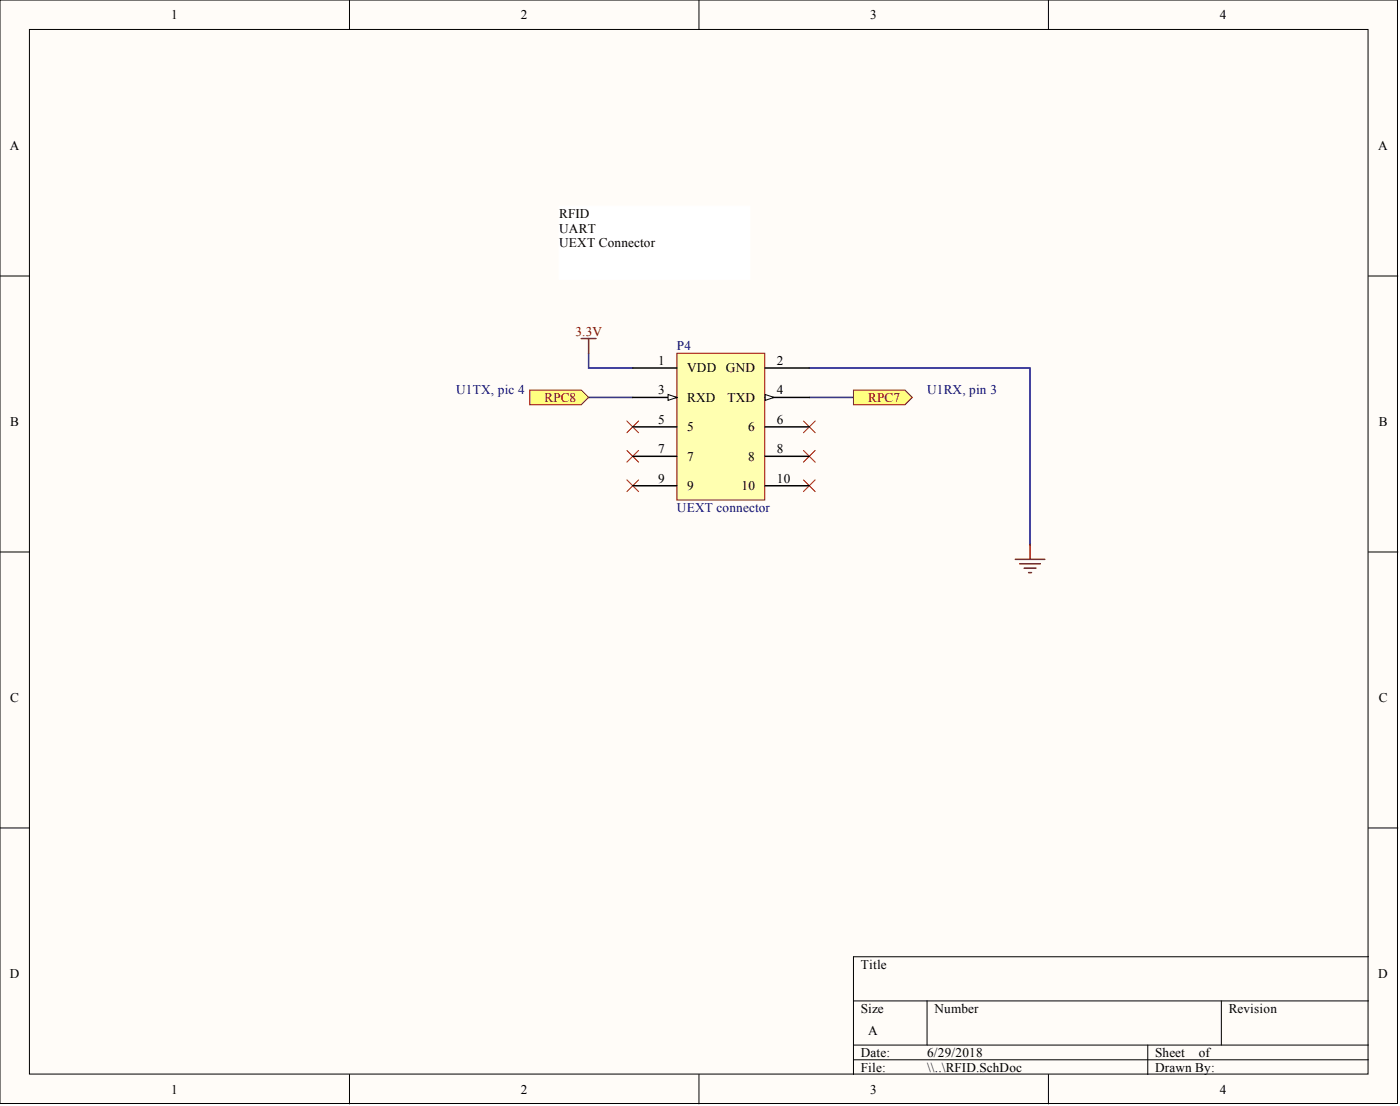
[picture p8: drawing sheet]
<svg xmlns="http://www.w3.org/2000/svg" width="241mm" height="190mm" viewBox="0 0 241 190" stroke-linecap="round" stroke-linejoin="round" font-family="sans-serif">
<g fill="#fffcf8" stroke="#000" stroke-width=".17">
<path d="M0 0h240.9v190.1h-240.9z"/>
<path d="M5.1 5.1h230.7v179.9h-230.7z"/>
</g>
<g fill="none" stroke="#000" stroke-width=".17">
<path d="M60.2 0v5.1M120.5 0v5.1M180.7 0v5.1M0 47.5h5.1M235.9 47.5h5M0 95.1h5.1M235.9 95.1h5M0 142.6h5.1M235.9 142.6h5M147.1 172.4h88.8M159.8 172.4v7.6M210.5 172.4v7.6"/>
<path d="M235.9 164.8h-88.8v20.3M60.2 185.1v5M120.5 185.1v5M147.1 180h88.8M147.1 182.5h88.8M180.7 185.1v5M197.8 180v5.1"/>
</g>
<path d="M108 72.5l2.1 2M108 77.6l2.1 2M110.1 72.5l-2.1 2M110.1 77.6l-2.1 2M138.5 77.6l2 2M138.5 72.5l2 2M140.5 77.6l-2 2M140.5 72.5l-2 2M108 82.7l2.1 2M110.1 82.7l-2.1 2M138.5 82.7l2 2M140.5 82.7l-2 2" fill="none" stroke="#f00" stroke-width=".17"/>
<path d="M101.4 60.9v2.5h7.7M101.4 68.5h7.7M139.5 63.4h38v30.4M139.5 68.5h7.6" fill="none" stroke="#000080" stroke-width=".25"/>
<path d="M100.2 58.3h2.5M101.4 58.3v2.6M175 96.3h5.1M175.8 97.1h3.5M176.5 97.9h2.1M177.3 98.6h.5M177.5 93.8v2.5" fill="none" stroke="#800000" stroke-width=".25"/>
<path d="M96.4 35.5h32.9v12.6h-32.9z" fill="#fff" stroke="#fff" stroke-width=".17"/>
<g fill="#ffff80" stroke="#800000" stroke-width=".17">
<path d="M91.3 67.2h8.9l1.2 1.3-1.2 1.2h-8.9z" fill-rule="evenodd"/>
<path d="M147.1 67.2h8.9l1.2 1.3-1.2 1.2h-8.9z" fill-rule="evenodd"/>
</g>
<path d="M116.7 60.9h15.1v25.2h-15.1z" fill="#ffffb0" stroke="#800000" stroke-width=".17"/>
<path d="M131.9 78.6h7.6M131.9 73.5h7.6M131.9 68.5h7.6M131.9 83.7h7.6" fill="none" stroke="#000" stroke-width=".25"/>
<path d="M131.9 67.9l1.5 .6-1.5 .5z" fill="#fffcf8" stroke="#000" stroke-width=".17"/>
<path d="M109.1 63.4h7.6M109.1 68.5h7.6M131.9 63.4h7.6" fill="none" stroke="#000" stroke-width=".25"/>
<path d="M115.1 67.9l1.6 .6-1.6 .5z" fill="#fffcf8" stroke="#000" stroke-width=".17"/>
<path d="M109.1 73.5h7.6M109.1 78.6h7.6M109.1 83.7h7.6" fill="none" stroke="#000" stroke-width=".25"/>
<g font-size="2.3">
<text x="29.5" y="3.3">1</text>
<text x="89.8" y="3.3">2</text>
<text x="150" y="3.3">3</text>
<text x="210.3" y="3.3">4</text>
<text x="1.7" y="25.8">A</text>
<text x="237.6" y="25.8">A</text>
<text x="96.4" y="37.5">RFID</text>
<text x="96.4" y="40.1">UART</text>
<text x="96.4" y="42.6">UEXT Connector</text>
<text x="113.5" y="62.9">1</text>
<text x="118.4" y="64.1">VDD</text>
<text x="125.1" y="64.1">GND</text>
<text x="133.9" y="62.9">2</text>
<text x="113.5" y="67.9">3</text>
<text x="118.4" y="69.2">RXD</text>
<text x="125.4" y="69.2">TXD</text>
<text x="133.9" y="67.9">4</text>
<text x="1.8" y="73.4">B</text>
<text x="113.5" y="73">5</text>
<text x="118.4" y="74.3">5</text>
<text x="128.9" y="74.3">6</text>
<text x="133.9" y="73">6</text>
<text x="237.6" y="73.4">B</text>
<text x="113.5" y="78.1">7</text>
<text x="113.5" y="83.2">9</text>
<text x="118.4" y="79.4">7</text>
<text x="128.9" y="79.4">8</text>
<text x="133.9" y="83.2">10</text>
<text x="133.9" y="78.1">8</text>
<text x="118.4" y="84.4">9</text>
<text x="127.8" y="84.4">10</text>
<text x="1.8" y="120.9">C</text>
<text x="237.6" y="120.9">C</text>
<text x="148.4" y="166.8">Title</text>
<text x="1.7" y="168.4">D</text>
<text x="237.6" y="168.4">D</text>
<text x="148.4" y="174.4">Size</text>
<text x="149.6" y="178.2">A</text>
<text x="161.1" y="174.4">Number</text>
<text x="211.8" y="174.4">Revision</text>
<text x="148.4" y="182">Date:</text>
<text x="148.4" y="184.6">File:</text>
<text x="159.8" y="182">6/29/2018</text>
<text x="159.8" y="184.6">\\..\RFID.SchDoc</text>
<text x="199.1" y="182">Sheet</text>
<text x="199.1" y="184.6">Drawn By:</text>
<text x="206.6" y="182">of</text>
<text x="29.5" y="188.4">1</text>
<text x="89.8" y="188.4">2</text>
<text x="150" y="188.4">3</text>
<text x="210.3" y="188.4">4</text>
</g>
<g font-size="2.3" fill="#800000">
<text x="99.2" y="57.8">3.3V</text>
<text x="93.8" y="69.2">RPC8</text>
<text x="149.6" y="69.2">RPC7</text>
</g>
<g font-size="2.3" fill="#000080">
<text x="116.7" y="60.3">P4</text>
<text x="78.6" y="67.9">U1TX, pic 4</text>
<text x="159.8" y="67.9">U1RX, pin 3</text>
<text x="116.7" y="88.2">UEXT connector</text>
</g>
</svg>
